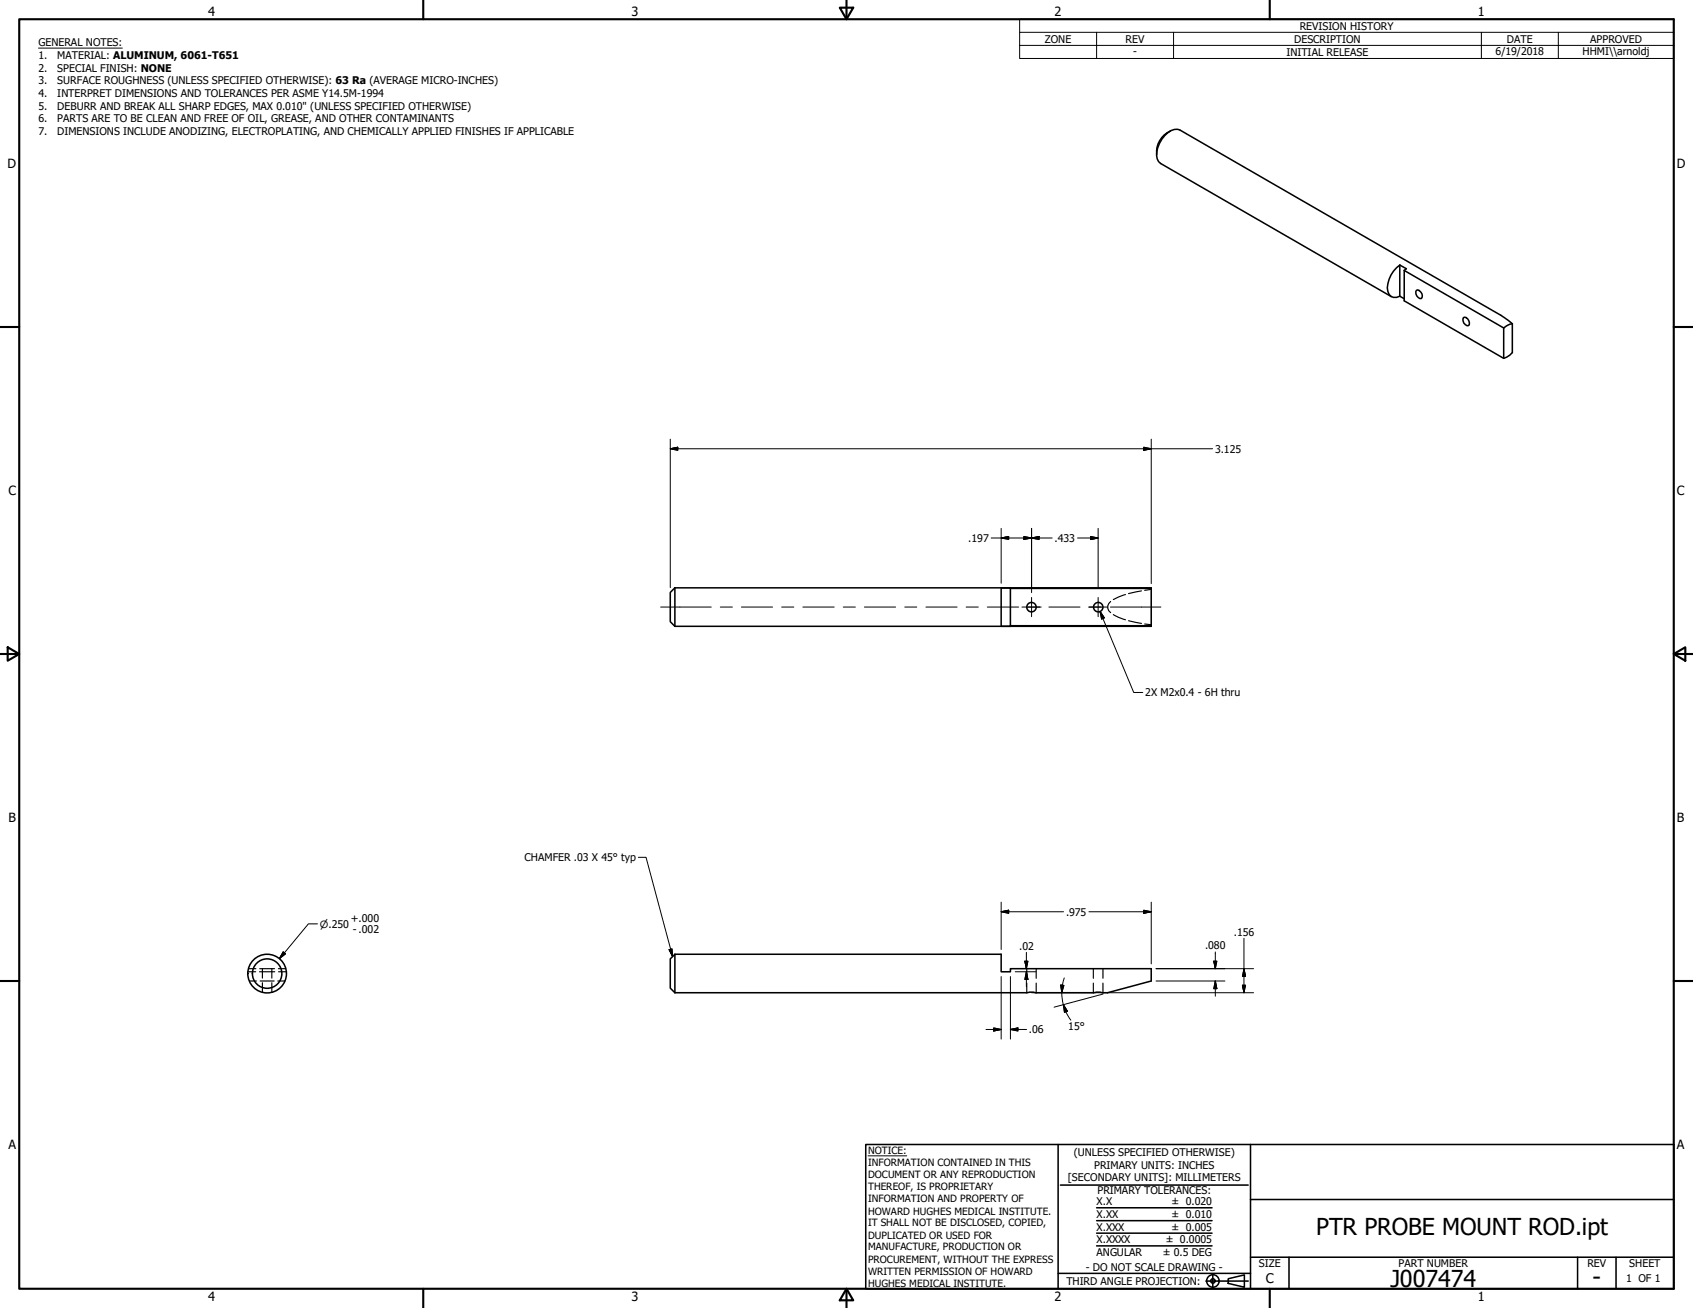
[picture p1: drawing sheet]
<svg xmlns="http://www.w3.org/2000/svg" width="559mm" height="432mm" viewBox="0 0 559 432" stroke-linecap="round" stroke-linejoin="round" font-family="sans-serif">
<!-- layer: Hidden (ANSI) -->
<g fill="none" stroke="#000" stroke-width=".38">
<path d="M366.6 198.6a2.21 2.21 0 0 0 0 3.6M371.5 196.3l-4 1.6M376.7 195.1l-4.2 .9M380 194.6l-2.2 .3M367.5 202.9l1.6 .9 2.4 .8M372.5 204.9l4.2 .9M377.8 206l2.2 .2M82 319.8h2.5M85.7 319.8h4.9M86.6 319.8v3.1M89.7 319.8v3.1M91.9 319.8h2.4"/>
<path d="M338.9 319.8v3.2M342 319.8v3.2M360.9 319.8v3.2M364 319.8v3.2M81.9 320.8h2.5M82.4 323.8h2.2M85.7 320.8h5M85.9 323.8h4.6M86.6 324.4v3.1M89.7 324.4v3.1M91.7 323.8h2.3M91.9 320.8h2.6"/>
<path d="M338.9 324.5v3.2M342 324.5v3.2M360.9 324.5v3.2M364 324.5v3.2"/>
</g>
<!-- layer: Visible (ANSI) -->
<g fill="none" stroke="#000" stroke-width=".51">
<path d="M386.3 43.2a7.8 7.8 0 0 0-4.5 7.9M459.2 97.9l-76.1-43.9a4.2 4.2 0 0 1-1-5.3 8.8 8.8 0 0 1 5.5-6h1l.8 .2 106 61.2 3.8 2.8M462 87.5a9.3 9.3 0 0 0-3.9 8.7 2.46 2.46 0 0 0 3.9 1.6M462 97.8l1.5 .8M462 87.5l2.2 1.2-.7 .6M462 87.5v10.3M463.5 89.3v10l32.8 19M463.5 89.3l32.8 19M467.5 95.9a1.54 1.54 0 0 1 2 1.7l-.4 1a1.9 1.9 0 0 1-1.6-2.7zM483 104.8a1.72 1.72 0 0 1 1.7 .8 1.72 1.72 0 0 1 0 1.9 1.86 1.86 0 0 1-1.7-2.7zM496.3 108.3v10M499.2 106.9v9.5l-.9 .9-2 1"/>
<path d="M499.2 106.9l-.9 .2-2 1.2M222.8 194.1l-1.6 1.5v9.6l1.6 1.6M222.8 194.1v12.7M222.8 194.1h157.2v12.7h-157.2M333.5 194.2v12.4M380 194.2l-49.5-.1v12.7h3v-.2h46.5M222.8 315l-1.6 1.5v9.7l1.6 1.5M222.8 315h107.7v5.8h3v-1h46.5v4l-14.4 3.9-2.5-.2-2.1 .2h-19.1l-.8-.2-2.1 .2h-116.2M222.8 315v12.7"/>
<circle cx="340.5" cy="200.4" r="1.56"/>
<circle cx="362.5" cy="200.4" r="1.56"/>
<circle cx="88.2" cy="321.4" r="4.9"/>
<circle cx="88.2" cy="321.4" r="6.4"/>
</g>
<!-- layer: Border (ANSI) -->
<g fill="none" stroke="#000" stroke-width=".7">
<path d="M6.3 6.3h546.1v419.1h-546.1zM139.7 0v6.3M277.2 2.5h4.4l-2.2 3.8zM279.4 0v6.3M419.1 0v6.3M0 107.9h6.3M552.4 107.9h6.4M0 215.9h6.3M2.5 213.7l3.8 2.2-3.8 2.2zM552.4 215.9l3.9-2.2v4.4zM552.4 215.9h6.4M0 323.8h6.3"/>
<path d="M552.4 323.8h6.4M139.7 425.4v6.4M279.4 425.4l2.2 3.9h-4.4zM279.4 425.4v6.4M419.1 425.4v6.4"/>
</g>
<!-- layer: Title (ANSI) -->
<g fill="none" stroke="#000" stroke-width=".51">
<path d="M285.8 377.8h266.6v47.6h-266.6zM349.2 377.8v47.6M412.7 377.8v47.6M350 391.2h62M361.9 398.7h38.1M412.7 396h139.7M361.9 411.3h38.1M361.9 407.1h38.1M361.9 403h38.1M412.7 415h139.7M425.4 415v10.4M520.7 415v10.4"/>
<path d="M533.4 415v10.4M349.2 420.4h63.5M398 422.9h14M400.3 420.6v4.6M405.4 422.1l5.3-1.2v4l-5.3-1.2z"/>
<circle cx="400.3" cy="422.9" r="2.06"/>
<circle cx="400.3" cy="422.9" r=".73"/>
</g>
<path d="M286.5 381.6h12.8" fill="none" stroke="#000" stroke-width=".33"/>
<!-- layer: Symbol (ANSI) -->
<g fill="none" stroke="#000" stroke-width=".33">
<path d="M12.7 15.9h27.7M336.5 10.7v-4.4h215.9v4.4M336.5 15h215.9M361.9 10.7v8.6M387.3 10.7v8.6M488.9 10.7v8.6M514.3 10.7v8.6M552.4 10.7h-215.9v4.3M552.4 10.7v8.6h-215.9v-4.3M363.1 201.9l1.4 2.1-.9 .4zM363.1 201.9l11.1 26.7h3M210.7 283h2.5l8.8 32.8"/>
<path d="M220.9 313.5l.9-.3 .2 2.6z"/>
</g>
<path d="M363.1 201.9l1.4 2.1zM363.1 201.9l1.4 2.1-.9 .4zM220.9 313.5l1.1 2.3zM220.9 313.5l.9-.3 .2 2.6z" fill="#000" stroke="#000" stroke-width=".33"/>
<!-- layer: Dimension (ANSI) -->
<g fill="none" stroke="#000" stroke-width=".33">
<path d="M221.2 148.1l2.5-.5v1.1zM221.2 148.1h179M221.2 145v49M377.5 147.6l2.5 .5-2.5 .6zM380 145v47.7M327.2 177.6h20.1M330.5 177.6l2.4-.5v1zM330.5 174.4v18.1M337.9 177.1l2.6 .5-2.6 .5zM340.5 177.6l2.5-.5v1zM340.5 174.4v21.2M355.7 177.6h6.8"/>
<path d="M360 177.1l2.5 .5-2.5 .5zM362.5 174.4v19.7M330.5 297.8v15.6M380 297.8v20.4M93.5 314.3l.7 .6-2 1.6zM104.8 305h-3l-9.6 11.5M330.5 301l2.4-.5v1zM330.5 301h20.5M338.3 317.3h1l-.5 2.5zM338.8 314.4v5.4M359.4 301h20.6M377.5 300.5l2.5 .5-2.5 .5z"/>
<path d="M381.6 319.8h32.2M400.6 317.3h1l-.5 2.5zM401.1 314.3v5.5M410.6 319.8l.5 2.5h-1zM410.6 309.8v17.9M325.4 339.9h5.1M328 339.3l2.5 .6-2.5 .5zM330.5 322.4v20.6M333.5 339.9l2.5-.6v1.1zM333.5 339.9h5.3M333.5 322.4v20.6M335.1 320.8h6.8"/>
<path d="M338.8 320.8l.5 2.5h-1zM338.8 320.8v5M340.5 327.7h73.3M350.1 325.2l1.1 .1-.7 2.4zM350.6 325.2a15.6 15.6 0 0 0 1.2 8.8M351 331.7l1.3 2.1-1 .4zM351.3 322.8l-.6 2.5M351.8 334l1.6 2.8M364 328.2l-16.1 4.3M381.6 323.8h22.7M401.1 323.8l.5 2.6h-1zM401.1 323.8v5.1"/>
<path d="M410.1 325.2h1l-.5 2.5z"/>
</g>
<g fill="#000" stroke="#000" stroke-width=".33">
<path d="M221.2 148.1l2.5-.5zM221.2 148.1l2.5-.5v1.1zM377.5 148.7l2.5-.6zM377.5 147.6l2.5 .5-2.5 .6zM330.5 177.6l2.4-.5zM330.5 177.6l2.4-.5v1zM337.9 178.1l2.6-.5zM337.9 177.1l2.6 .5-2.6 .5zM340.5 177.6l2.5-.5zM340.5 177.6l2.5-.5v1zM360 178.1l2.5-.5zM360 177.1l2.5 .5-2.5 .5z"/>
<path d="M93.5 314.3l-1.3 2.2zM93.5 314.3l.7 .6-2 1.6zM330.5 301l2.4-.5zM330.5 301l2.4-.5v1zM338.3 317.3l.5 2.5zM338.3 317.3h1l-.5 2.5zM377.5 301.5l2.5-.5zM377.5 300.5l2.5 .5-2.5 .5zM400.6 317.3l.5 2.5zM400.6 317.3h1l-.5 2.5zM333.5 339.9l2.5-.6zM333.5 339.9l2.5-.6v1.1z"/>
<path d="M338.8 320.8l.5 2.5zM338.8 320.8l.5 2.5h-1zM350.1 325.2l.4 2.5zM350.1 325.2l1.1 .1-.7 2.4zM351 331.7l1.3 2.1zM351 331.7l1.3 2.1-1 .4zM401.1 323.8l.5 2.6zM401.1 323.8l.5 2.6h-1zM410.1 325.2l.5 2.5zM410.1 325.2h1l-.5 2.5zM410.6 319.8l.5 2.5zM410.6 319.8l.5 2.5h-1z"/>
<path d="M328 340.4l2.5-.5zM328 339.3l2.5 .6-2.5 .5z"/>
</g>
<!-- layer: Center Mark (ANSI) -->
<path d="M340.5 197.2v6.4M362.5 197.2v6.4M337.3 200.4h6.4M359.3 200.4h6.3" fill="none" stroke="#000" stroke-width=".33"/>
<!-- layer: Centerline (ANSI) -->
<g fill="none" stroke="#000" stroke-width=".33">
<path d="M218.1 200.4h16.7M237.7 200.4h4M244.7 200.4h10.3M258 200.4h4M265 200.4h10.3M278.3 200.4h4M285.3 200.4h10.3M298.6 200.4h4M305.6 200.4h10.3M318.9 200.4h4M325.9 200.4h10.3M339.2 200.4h4"/>
<path d="M346.2 200.4h10.3M359.5 200.4h4M366.5 200.4h16.7"/>
</g>
<g font-size="7.7">
<text x="434.5" y="407.6">PTR PROBE MOUNT ROD.ipt</text>
<text x="458.9" y="424.8">J007474</text>
<text x="525.7" y="424.4">-</text>
</g>
<text font-size="4.4" x="417.8" y="423.5">C</text>
<g font-size="4.2">
<text x="68.7" y="5.3">4</text>
<text x="208.4" y="5.3">3</text>
<text x="348.1" y="5.3">2</text>
<text x="487.8" y="5.3">1</text>
<text x="2.5" y="55.5">D</text>
<text x="553.5" y="55.5">D</text>
<text x="2.8" y="163.4">C</text>
<text x="553.5" y="163.4">C</text>
<text x="2.9" y="271.4">B</text>
<text x="553.5" y="271.4">B</text>
<text x="2.8" y="379.3">A</text>
<text x="553.5" y="379.3">A</text>
<text x="68.7" y="429.5">4</text>
<text x="208.4" y="429.6">3</text>
<text x="348.1" y="429.6">2</text>
<text x="487.8" y="429.5">1</text>
</g>
<g font-size="3.5">
<text x="429" y="9.8">REVISION HISTORY</text>
<text x="12.7" y="15.3">GENERAL NOTES:</text>
<text x="344.9" y="14.1">ZONE</text>
<text x="371.5" y="14.1">REV</text>
<text x="427.2" y="14.1">DESCRIPTION</text>
<text x="497.4" y="14.1">DATE</text>
<text x="524.9" y="14.1">APPROVED</text>
<text x="12.7" y="19.5">1.</text>
<text x="12.7" y="23.7">2.</text>
<text x="18.9" y="19.5">MATERIAL: ALUMINUM, 6061-T651</text>
<text x="18.9" y="23.7">SPECIAL FINISH: NONE</text>
<text x="374" y="18.3">-</text>
<text x="424.6" y="18.4">INITIAL RELEASE</text>
<text x="493.6" y="18.2">6/19/2018</text>
<text x="522.4" y="18.1">HHMI\\arnoldj</text>
<text x="12.7" y="27.8">3.</text>
<text x="18.9" y="27.8">SURFACE ROUGHNESS (UNLESS SPECIFIED OTHERWISE): 63 Ra (AVERAGE MICRO-INCHES)</text>
<text x="12.7" y="32">4.</text>
<text x="18.9" y="32">INTERPRET DIMENSIONS AND TOLERANCES PER ASME Y14.5M-1994</text>
<text x="12.7" y="36.2">5.</text>
<text x="12.7" y="40.4">6.</text>
<text x="18.9" y="36.2">DEBURR AND BREAK ALL SHARP EDGES, MAX 0.010&quot; (UNLESS SPECIFIED OTHERWISE)</text>
<text x="18.9" y="40.4">PARTS ARE TO BE CLEAN AND FREE OF OIL, GREASE, AND OTHER CONTAMINANTS</text>
<text x="12.7" y="44.6">7.</text>
<text x="18.9" y="44.6">DIMENSIONS INCLUDE ANODIZING, ELECTROPLATING, AND CHEMICALLY APPLIED FINISHES IF APPLICABLE</text>
<text x="401.1" y="149.4">3.125</text>
<text x="319.6" y="178.9">.197</text>
<text x="348" y="178.9">.433</text>
<text x="378" y="229.9">2X M2x0.4 - 6H thru</text>
<text x="173.2" y="284.3">CHAMFER .03 X 45° typ</text>
<text x="115.8" y="304.4">+.000</text>
<text x="351.9" y="302.3">.975</text>
<text x="116.5" y="307.9">- .002</text>
<text x="407.2" y="308.9">.156</text>
<text x="336.4" y="313.6">.02</text>
<text x="397.8" y="313.4">.080</text>
<text x="339.6" y="341.1">.06</text>
<text x="352.6" y="340.2">15°</text>
<text x="354.5" y="381.6">(UNLESS SPECIFIED OTHERWISE)</text>
<text x="352.5" y="390">[SECONDARY UNITS]: MILLIMETERS</text>
<text x="361.1" y="385.8">PRIMARY UNITS: INCHES</text>
<text x="362.3" y="394.1">PRIMARY TOLERANCES:</text>
<text x="361.9" y="397.9">X.X</text>
<text x="386.7" y="398">± 0.020</text>
<text x="361.9" y="402.1">X.XX</text>
<text x="361.9" y="406.3">X.XXX</text>
<text x="386.7" y="402.1">± 0.010</text>
<text x="386.7" y="406.3">± 0.005</text>
<text x="361.9" y="410.5">X.XXXX</text>
<text x="384.7" y="410.5">± 0.0005</text>
<text x="358.4" y="419.7">- DO NOT SCALE DRAWING -</text>
<text x="361.9" y="414.6">ANGULAR</text>
<text x="383.8" y="414.7">± 0.5 DEG</text>
<text x="415.5" y="418.4">SIZE</text>
<text x="461.6" y="418.3">PART NUMBER</text>
<text x="523.9" y="418.3">REV</text>
<text x="537.8" y="418.4">SHEET</text>
<text x="352" y="424.2">THIRD ANGLE PROJECTION:</text>
<text x="536.7" y="423.2">1 OF 1</text>
</g>
<g font-size="3.3">
<text x="105.5" y="306.3">⌀.250</text>
<text x="286.5" y="381.1">NOTICE:</text>
<text x="286.5" y="385">INFORMATION CONTAINED IN THIS</text>
<text x="286.5" y="389">DOCUMENT OR ANY REPRODUCTION</text>
<text x="286.5" y="392.9">THEREOF, IS PROPRIETARY</text>
<text x="286.5" y="396.9">INFORMATION AND PROPERTY OF</text>
<text x="286.5" y="400.9">HOWARD HUGHES MEDICAL INSTITUTE.</text>
<text x="286.5" y="404.9">IT SHALL NOT BE DISCLOSED, COPIED,</text>
<text x="286.5" y="408.9">DUPLICATED OR USED FOR</text>
<text x="286.5" y="412.8">MANUFACTURE, PRODUCTION OR</text>
<text x="286.5" y="416.8">PROCUREMENT, WITHOUT THE EXPRESS</text>
<text x="286.5" y="420.8">WRITTEN PERMISSION OF HOWARD</text>
<text x="286.5" y="424.8">HUGHES MEDICAL INSTITUTE.</text>
</g>
</svg>
